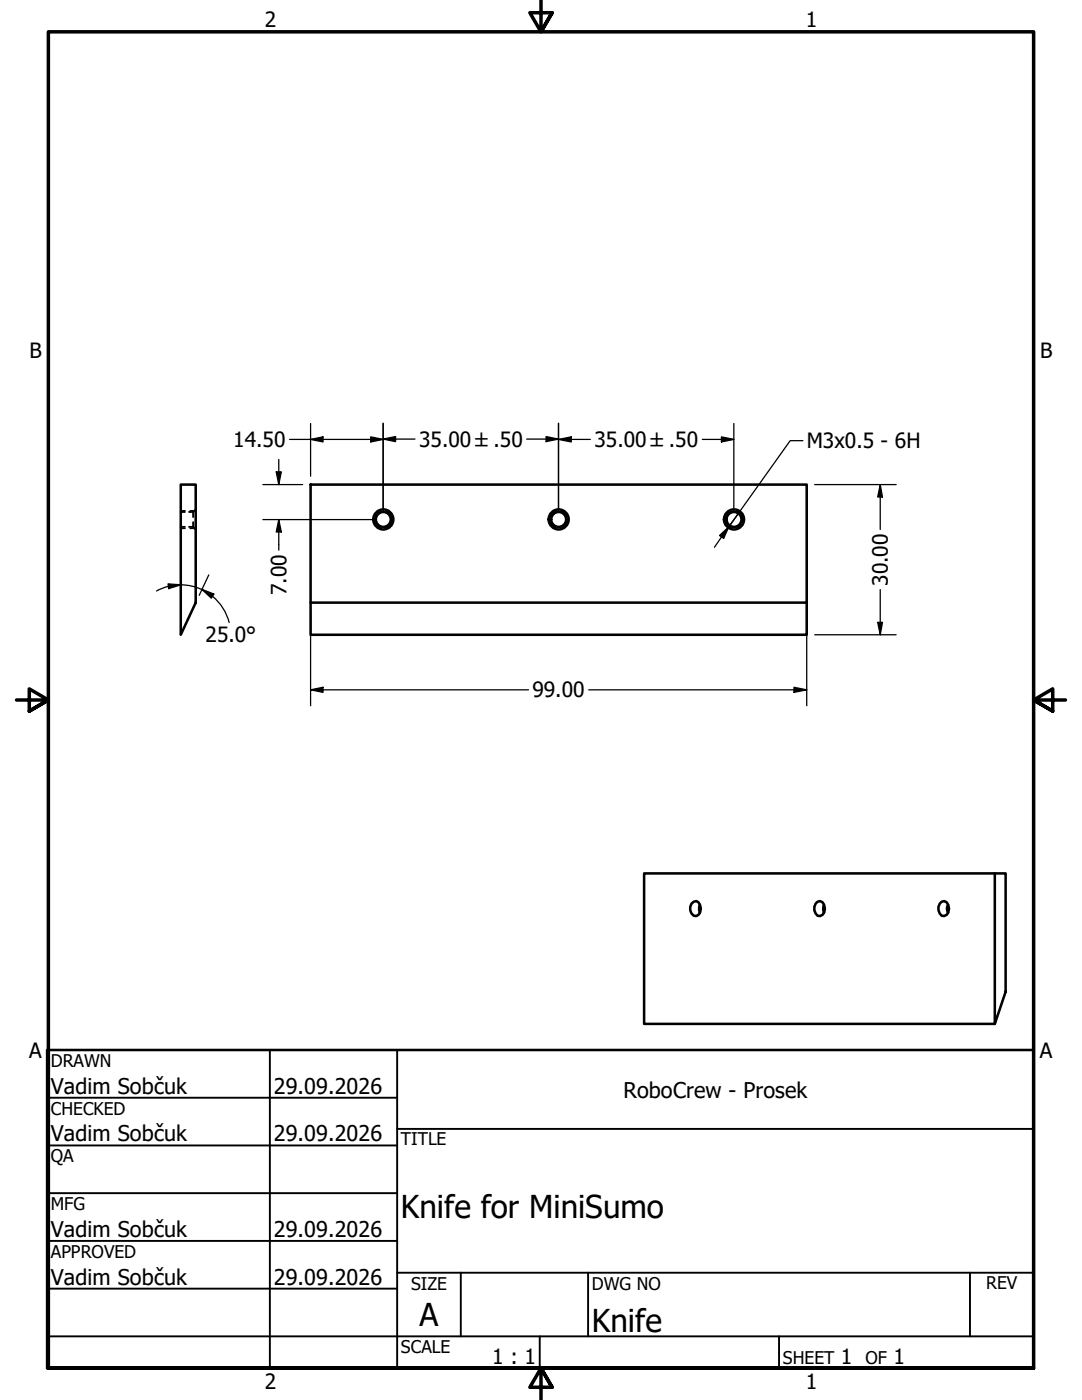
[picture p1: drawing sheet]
<svg xmlns="http://www.w3.org/2000/svg" width="216mm" height="279mm" viewBox="0 0 216 279" stroke-linecap="round" stroke-linejoin="round" font-family="sans-serif">
<g fill="none" stroke="#000" stroke-width=".51">
<path d="M36.1 96.7h3v23.6l-3 6.4zM62 96.7h99v23.6h-99zM62 120.3v6.4h99v-6.4M198.5 174.3h2.2v23.6l-2.2 6.4zM198.5 174.3h-70v30h70M138 180.3l.4-.3 .5-.2a1.7 1.7 0 0 1 0 3 1.5 1.5 0 0 1-.9-2.5zM139.6 180.5l-.1 .5 .1 1.2M162.8 180.3l.3-.3 .5-.2a1.64 1.64 0 0 1 1 1.5 1.64 1.64 0 0 1-1 1.5h-.5a1.85 1.85 0 0 1-.3-2.5zM164.4 180.5l-.1 .5 .1 1.2M187.5 180.3l.4-.3 .5-.2a1.64 1.64 0 0 1 1 1.5 1.64 1.64 0 0 1-1 1.5h-.5a1.85 1.85 0 0 1-.4-2.5zM189.2 180.5l-.2 .5 .2 1.2"/>
<circle cx="76.5" cy="103.7" r="1.49"/>
<circle cx="76.5" cy="103.7" r="2"/>
<circle cx="111.5" cy="103.7" r="1.49"/>
<circle cx="111.5" cy="103.7" r="2"/>
<circle cx="146.5" cy="103.7" r="1.49"/>
<circle cx="146.5" cy="103.7" r="2"/>
</g>
<path d="M36.1 101.9h.9M36.1 105.5h.9M37.9 101.9h.9M37.9 105.5h.9M75.9 102a1.71 1.71 0 0 0-1.2 1.7 1.71 1.71 0 0 0 1.2 1.6M77 102a1.73 1.73 0 0 1 1.2 1.7 1.73 1.73 0 0 1-1.2 1.6M110.9 102a1.71 1.71 0 0 0-1.2 1.7 1.71 1.71 0 0 0 1.2 1.6M112 102a1.73 1.73 0 0 1 1.2 1.7 1.73 1.73 0 0 1-1.2 1.6M145.9 102a1.73 1.73 0 0 0-1.2 1.7 1.73 1.73 0 0 0 1.2 1.6M147 102a1.73 1.73 0 0 1 1.2 1.7 1.73 1.73 0 0 1-1.2 1.6" fill="none" stroke="#000" stroke-width=".25"/>
<path d="M36.1 102.2h.8M36.1 105.2h.8M37.7 102.2h.8M37.7 105.2h.8M38.5 104.2v1M38.5 105.2l.2 .1M38.7 102l-.2 .2v1M38.9 105.5l.2 .2M39.1 101.7l-.2 .2" fill="none" stroke="#000" stroke-width=".38"/>
<path d="M107.9 0v6.4l-2.2-3.9h4.5l-2.3 3.9 2.3-3.9M3.3 139.7h6.4l-3.9-2.2v4.4l3.9-2.2-3.9 2.2M212.6 139.7h-6.4l3.9-2.2v4.4l-3.9-2.2 3.9 2.2M9.7 273v-266.6h196.5v266.6h-196.5h196.5M110.2 276.9l-2.3-3.9 2.3 3.9h-4.5l2.2-3.9v6.4" fill="none" stroke="#000" stroke-width=".7"/>
<!-- layer: Title (ANSI) -->
<g fill="none" stroke="#000" stroke-width=".38">
<path d="M9.4 219.1h69.8M53.8 209.5v63.5M79.2 209.5v63.5M9.4 228.6h69.8M9.4 238.1h69.8M79.2 225.3h127M9.4 247.6h69.8M9.4 257.2h69.8M79.2 254h127M91.9 254v12.7M117.3 254v12.7M193.5 254v12.7"/>
<path d="M9.4 266.7h196.8M107.7 266.7v6.3M155.4 266.7v6.3"/>
</g>
<path d="M9.4 209.5h196.8v63.5h-196.8z" fill="none" stroke="#000" stroke-width=".51"/>
<g fill="none" stroke="#000" stroke-width=".25">
<path d="M52.5 96.7h7.9M55.1 94.2h1l-.5 2.5zM55.6 91.7v5M57.8 87.7h18.7M62 87.7l2.5-.5v1zM62 84.5v10.6M74 87.2l2.5 .5-2.5 .5zM76.5 87.6l2.4-.5v1zM76.5 87.6h6.3M76.5 84.5v17.6M105.1 87.6h6.3M109 87.1l2.4 .5-2.4 .5z"/>
<path d="M111.4 87.7l2.6-.5v1zM111.4 84.5v17.6M111.4 87.7h6.4M140.1 87.7h6.3M144 87.2l2.4 .5-2.4 .5zM146.4 84.5v17.6M162.6 96.7h16.2M175.6 96.7l.5 2.5h-1zM175.6 96.7v9M33.5 116.5l2.6 .2-2.4 .8zM36 116.7l2.5 .3 1.8 .7M36.1 116.7l-2.5 .3-2.4 .9"/>
<path d="M40.3 117.6l2.4 1-.5 .8zM40.3 117.6l2.1 1.3M41.7 114.7l-1.9 4.1M42.4 119a10 10 0 0 1 3.3 5.2M52.5 103.7h22.4M55.6 103.7l.5 2.5h-1zM55.6 103.7v6.1M175.6 117.7v9M62 137.7l2.5-.5v1zM62 121.9v18.9M62 137.7h43.5M117.5 137.7h43.5"/>
<path d="M158.4 137.2l2.6 .5-2.6 .5zM161 121.9v18.9M162.6 126.7h16.2M175.1 124.2h1l-.5 2.5z"/>
</g>
<g fill="#000">
<path d="M55.1 94.2h1l-.5 2.5zM62 87.7l2.5-.5v1zM74 87.2l2.5 .5-2.5 .5zM76.5 87.6l2.4-.5v1zM109 87.1l2.4 .5-2.4 .5zM111.4 87.7l2.6-.5v1zM144 87.2l2.4 .5-2.4 .5zM175.6 96.7l.5 2.5h-1zM33.5 116.5l2.6 .2-2.4 .8zM40.3 117.6l2.4 1-.5 .8zM55.6 103.7l.5 2.5h-1zM62 137.7l2.5-.5v1z"/>
<path d="M158.4 137.2l2.6 .5-2.6 .5zM175.1 124.2h1l-.5 2.5z"/>
</g>
<path d="M160.2 87.9h-2.5l-12.3 17.3M143.6 106.9l1.8-1.7-1 2.2zM147.5 102.2l-4.9 7" fill="none" stroke="#000" stroke-width=".25"/>
<path d="M143.6 106.9l1.8-1.7-1 2.2z" fill="#000"/>
<g font-size="6.3">
<text x="80" y="243.1">Knife for MiniSumo</text>
<text x="83.7" y="264.5">A</text>
<text x="118.1" y="265.9">Knife</text>
</g>
<g font-size="4.3">
<text x="10.2" y="218.2">Vadim Sobčuk</text>
<text x="54.6" y="218.2">29.09.2026</text>
<text x="124.4" y="219.1">RoboCrew - Prosek</text>
<text x="10.2" y="227.8">Vadim Sobčuk</text>
<text x="54.6" y="227.8">29.09.2026</text>
<text x="10.2" y="246.8">Vadim Sobčuk</text>
<text x="54.6" y="246.8">29.09.2026</text>
<text x="10.2" y="256.3">Vadim Sobčuk</text>
<text x="54.6" y="256.3">29.09.2026</text>
</g>
<g font-size="4.2">
<text x="52.8" y="5.3">2</text>
<text x="160.8" y="5.3">1</text>
<text x="5.9" y="71.4">B</text>
<text x="207.6" y="71.4">B</text>
<text x="46.5" y="89.2">14.50</text>
<text x="83.6" y="89.2">35.00 ±.50</text>
<text x="118.6" y="89.2">35.00 ±.50</text>
<text x="161" y="89.5">M3x0.5 - 6H</text>
<text x="57.1" y="118.7" transform="rotate(-90 57.1 118.7)">7.00</text>
<text x="177.2" y="116.9" transform="rotate(-90 177.2 116.9)">30.00</text>
<text x="41" y="128.1">25.0°</text>
<text x="106.2" y="139.2">99.00</text>
<text x="5.8" y="211.1">A</text>
<text x="207.5" y="211.1">A</text>
<text x="98.2" y="272.3">1 : 1</text>
<text x="167.8" y="272.2">1</text>
<text x="178.3" y="272.2">1</text>
<text x="52.8" y="277.1">2</text>
<text x="160.8" y="277.1">1</text>
</g>
<g font-size="3.5">
<text x="10.2" y="212.9">DRAWN</text>
<text x="10.2" y="222.4">CHECKED</text>
<text x="10.2" y="232">QA</text>
<text x="80" y="228.6">TITLE</text>
<text x="10.2" y="241.5">MFG</text>
<text x="10.2" y="251">APPROVED</text>
<text x="82" y="257.4">SIZE</text>
<text x="118.1" y="257.4">DWG NO</text>
<text x="196.8" y="257.3">REV</text>
<text x="80" y="270.1">SCALE</text>
<text x="156.2" y="272.2">SHEET</text>
<text x="172.7" y="272.2">OF</text>
</g>
</svg>
